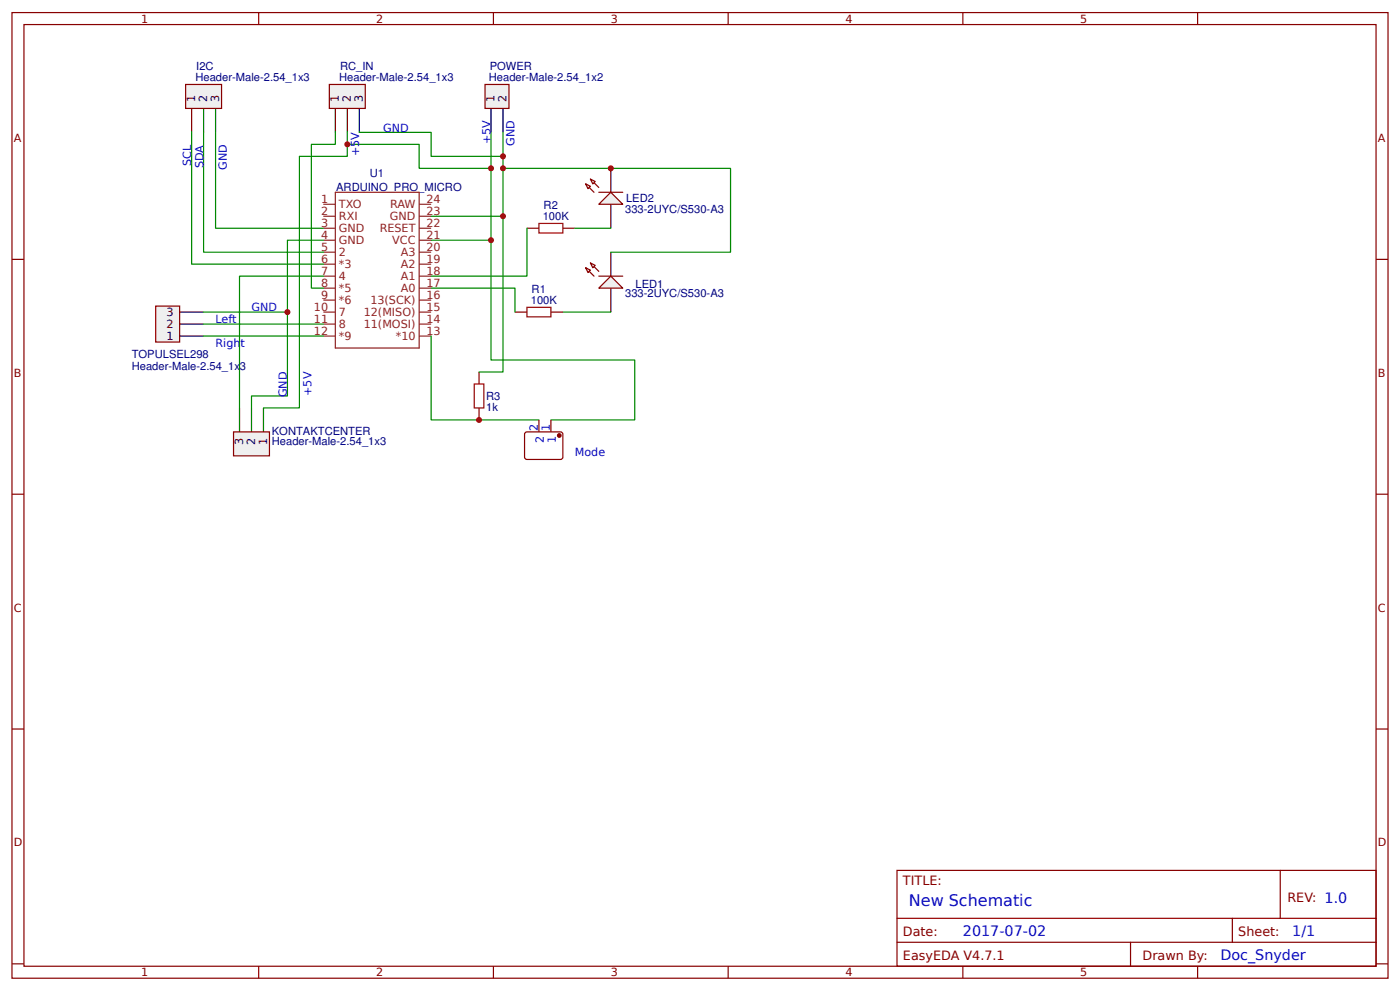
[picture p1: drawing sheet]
<svg xmlns="http://www.w3.org/2000/svg" width="309mm" height="219mm" viewBox="0 0 309 219" stroke-linecap="round" stroke-linejoin="round" font-family="sans-serif">
<g fill="none" stroke="#800" stroke-width=".26">
<path d="M2.6 2.8h304.1v213.2h-304.1zM5.3 5.4h298.7v208h-298.7zM57.1 2.8v2.6M109 2.8v2.6M160.9 2.8v2.6M212.7 2.8v2.6M264.6 2.8v2.6M2.6 57.3h2.7M304 57.3h2.7M2.6 109.1h2.7M304 109.1h2.7M2.6 161h2.7"/>
<path d="M304 161h2.7M198.2 192.2h105.8v21.2h-105.8zM282.8 192.2v10.6M2.6 212.9h2.7M57.1 213.4v2.6M109 213.4v2.6M160.9 213.4v2.6M198.2 202.8h105.8M198.2 208.1h105.8M212.7 213.4v2.6M249.8 208.1v5.3M264.6 213.4v2.6"/>
<path d="M272.3 202.8v5.3M304 212.9h2.7"/>
</g>
<g fill="none" stroke="#8d2323" stroke-width=".26">
<path d="M71.4 55.7h2.7M71.4 58.3h2.7M71.4 53h2.7M71.4 47.8h2.7M71.4 45.1h2.7M71.4 50.4h2.7M74.1 42.5h18.5v34.4h-18.5zM92.6 55.7h2.6M92.6 58.3h2.6M92.6 53h2.6M92.6 47.8h2.6M92.6 45.1h2.6"/>
<path d="M92.6 50.4h2.6M71.4 61h2.7M71.4 63.6h2.7M71.4 66.3h2.7M71.4 68.9h2.7M71.4 71.6h2.7M71.4 74.2h2.7M92.6 61h2.6M92.6 63.6h2.6M92.6 66.3h2.6M92.6 68.9h2.6M92.6 71.6h2.6"/>
<path d="M92.6 74.2h2.6"/>
</g>
<path d="M107.2 18.7h5.2v5.2h-5.2z" fill="#efefef" stroke="#800" stroke-width=".26"/>
<path d="M108.5 23.9v5.3M111.1 23.9v5.3" fill="none" stroke="#000" stroke-width=".26"/>
<path d="M72.8 18.7h7.9v5.2h-7.9z" fill="#efefef" stroke="#800" stroke-width=".26"/>
<path d="M74.1 23.9v5.3M76.7 23.9v5.3M79.4 23.9v5.3" fill="none" stroke="#000" stroke-width=".26"/>
<path d="M119.1 49.3h5.3v2.2h-5.3zM116.4 67.9h5.3v2.1h-5.3z" fill="none" stroke="#a00000" stroke-width=".26"/>
<path d="M116.4 50.4h2.7M124.4 50.4h2.6M113.8 68.9h2.6M121.7 68.9h2.7" fill="none" stroke="#800" stroke-width=".26"/>
<path d="M116.4 50.4v10.6h-21.2M127 50.4h7.9M95.2 63.6h18.6v5.3M124.4 68.9h10.5" fill="none" stroke="#080" stroke-width=".26"/>
<path d="M41 18.7h7.9v5.2h-7.9z" fill="#efefef" stroke="#800" stroke-width=".26"/>
<path d="M42.3 23.9v5.3M45 23.9v5.3M47.6 23.9v5.3" fill="none" stroke="#000" stroke-width=".26"/>
<path d="M42.3 29.2v29.1h29.1M45 29.2v26.5h26.4M74.1 29.2v2.7h-5.3v31.7h2.6" fill="none" stroke="#080" stroke-width=".26"/>
<path d="M34.4 67.6h5.3v7.9h-5.3z" fill="#efefef" stroke="#800" stroke-width=".26"/>
<path d="M134.9 55.7v5.3M39.7 68.9h5.3M39.7 74.2h5.3M39.7 71.6h5.3M134.9 63.6v5.3" fill="none" stroke="#000" stroke-width=".26"/>
<path d="M45 71.6h26.4M95.2 74.2v18.5h23.9" fill="none" stroke="#080" stroke-width=".26"/>
<path d="M132.3 63.6l2.6-2.6 2.7 2.6z" fill="#efefef" stroke="#800" stroke-width=".26"/>
<path d="M129.4 59.1l1.8 1.9M130.4 58.1l1.9 1.8" fill="none" stroke="#800" stroke-width=".26"/>
<g fill="#efefef" stroke="#800" stroke-width=".26">
<path d="M130.4 58.1l1.1 .5-.5 .5z"/>
<path d="M129.4 59.1l1 .6-.5 .5z"/>
</g>
<path d="M132.3 61h5.3" fill="none" stroke="#800" stroke-width=".26"/>
<path d="M134.9 37.2v5.3M134.9 45.1v5.3" fill="none" stroke="#000" stroke-width=".26"/>
<path d="M132.3 45.1l2.6-2.6 2.7 2.6z" fill="#efefef" stroke="#800" stroke-width=".26"/>
<path d="M130.4 39.6l1.9 1.8M129.4 40.6l1.8 1.9" fill="none" stroke="#800" stroke-width=".26"/>
<g fill="#efefef" stroke="#800" stroke-width=".26">
<path d="M130.4 39.6l1.1 .5-.5 .5z"/>
<path d="M129.4 40.6l1 .5-.5 .6z"/>
</g>
<path d="M132.3 42.5h5.3" fill="none" stroke="#800" stroke-width=".26"/>
<path d="M108.5 29.2v23.8h-13.3M111.1 29.2v18.6h-15.9M111.1 37.2h50.3v18.5h-26.5" fill="none" stroke="#080" stroke-width=".26"/>
<circle cx="111.1" cy="37.2" r=".66" fill="#c00"/>
<path d="M76.7 29.2v2.7h15.9v5.3h15.9" fill="none" stroke="#080" stroke-width=".26"/>
<circle cx="108.5" cy="37.2" r=".66" fill="#c00"/>
<path d="M47.6 29.2v21.2h23.8" fill="none" stroke="#080" stroke-width=".26"/>
<circle cx="134.9" cy="37.2" r=".66" fill="#c00"/>
<path d="M79.4 29.2h15.8v5.3h15.9M71.4 53h-7.9v15.9h-18.5" fill="none" stroke="#080" stroke-width=".26"/>
<circle cx="111.1" cy="34.5" r=".66" fill="#c00"/>
<path d="M108.5 53v26.5h31.7v13.2h-18.5M45 74.2h26.4" fill="none" stroke="#080" stroke-width=".26"/>
<circle cx="108.5" cy="53" r=".66" fill="#c00"/>
<path d="M51.6 95.4h7.9v5.3h-7.9z" fill="#efefef" stroke="#800" stroke-width=".26"/>
<path d="M52.9 90.1v5.3M55.6 90.1v5.3M58.2 90.1v5.3" fill="none" stroke="#000" stroke-width=".26"/>
<path d="M63.5 68.9v18.5h-7.9v2.7" fill="none" stroke="#080" stroke-width=".26"/>
<circle cx="63.5" cy="68.9" r=".66" fill="#c00"/>
<path d="M76.7 31.9v2.6h-10.6v55.6h-7.9" fill="none" stroke="#080" stroke-width=".26"/>
<circle cx="76.7" cy="31.9" r=".66" fill="#c00"/>
<path d="M71.4 61h-18.5v29.1" fill="none" stroke="#080" stroke-width=".26"/>
<path d="M104.8 84.8h2.1v5.3h-2.1z" fill="none" stroke="#a00000" stroke-width=".26"/>
<path d="M105.8 82.2v2.6M105.8 90.1v2.6" fill="none" stroke="#800" stroke-width=".26"/>
<circle cx="105.8" cy="92.7" r=".66" fill="#c00"/>
<path d="M111.1 47.8v34.4h-5.3" fill="none" stroke="#080" stroke-width=".26"/>
<circle cx="111.1" cy="47.8" r=".66" fill="#c00"/>
<path d="M116.1 95.5h8l.3 .4-.1 5.3-.5 .3-7.7-.1-.2-.5v-5zM119.1 92.7v2.7M121.7 92.7v2.7" fill="none" stroke="#800" stroke-width=".26"/>
<circle cx="123.6" cy="96.2" r=".4" fill="#800" stroke="#800" stroke-width=".26"/>
<text font-size="3.5" fill="#00f" x="200.8" y="200.2">New Schematic</text>
<g font-size="3.2" fill="#00f">
<text x="212.7" y="206.8">2017-07-02</text>
<text x="285.5" y="206.8">1/1</text>
<text x="269.6" y="212.1">Doc_Snyder</text>
</g>
<g font-size="2.8" fill="#800">
<text x="199.5" y="195.4">TITLE:</text>
<text x="284.4" y="199.1">REV: 1.0</text>
<text x="199.5" y="206.8">Date:</text>
<text x="273.6" y="206.8">Sheet:</text>
<text x="199.5" y="212.1">EasyEDA V4.7.1</text>
<text x="252.4" y="212.1">Drawn By:</text>
</g>
<g font-size="2.5" fill="#800">
<text x="31.2" y="5">1</text>
<text x="83.1" y="5">2</text>
<text x="134.9" y="5">3</text>
<text x="186.8" y="5">4</text>
<text x="238.7" y="5">5</text>
<text x="3" y="31.4">A</text>
<text x="304.4" y="31.4">A</text>
<text x="3" y="83.2">B</text>
<text x="304.4" y="83.2">B</text>
<text x="3" y="135.1">C</text>
<text x="304.4" y="135.1">C</text>
<text x="3" y="186.9">D</text>
<text x="304.4" y="186.9">D</text>
<text x="31.2" y="215.6">1</text>
<text x="83.1" y="215.6">2</text>
<text x="134.9" y="215.6">3</text>
<text x="186.8" y="215.6">4</text>
<text x="238.7" y="215.6">5</text>
</g>
<g font-size="2.5" fill="#000080">
<text x="43.2" y="17.9">Header-Male-2.54_1x3</text>
<text x="43.4" y="15.4">I2C</text>
<text x="74.9" y="17.9">Header-Male-2.54_1x3</text>
<text x="75.1" y="15.4">RC_IN</text>
<text x="108" y="17.9">Header-Male-2.54_1x2</text>
<text x="108.2" y="15.4">POWER</text>
<text x="81.7" y="39.1">U1</text>
<text x="74.3" y="42.1">ARDUINO_PRO_MICRO</text>
<text x="120.1" y="46.1">R2</text>
<text x="138.1" y="47.1">333-2UYC/S530-A3</text>
<text x="138.3" y="44.6">LED2</text>
<text x="119.9" y="48.6">100K</text>
<text x="117.5" y="64.7">R1</text>
<text x="138.1" y="65.6">333-2UYC/S530-A3</text>
<text x="140.4" y="63.5">LED1</text>
<text x="117.3" y="67.1">100K</text>
<text x="29.1" y="81.8">Header-Male-2.54_1x3</text>
<text x="29.1" y="79.1">TOPULSEL298</text>
<text x="107.4" y="88.3">R3</text>
<text x="60.1" y="96">KONTAKTCENTER</text>
<text x="107.4" y="90.7">1k</text>
<text x="60.1" y="98.4">Header-Male-2.54_1x3</text>
</g>
<g font-size="2.5">
<text x="43.1" y="22.6" transform="rotate(-90 43.1 22.6)">1</text>
<text x="45.8" y="22.6" transform="rotate(-90 45.8 22.6)">2</text>
<text x="48.4" y="22.6" transform="rotate(-90 48.4 22.6)">3</text>
<text x="74.9" y="22.6" transform="rotate(-90 74.9 22.6)">1</text>
<text x="77.5" y="22.6" transform="rotate(-90 77.5 22.6)">2</text>
<text x="80.2" y="22.6" transform="rotate(-90 80.2 22.6)">3</text>
<text x="109.3" y="22.6" transform="rotate(-90 109.3 22.6)">1</text>
<text x="111.9" y="22.6" transform="rotate(-90 111.9 22.6)">2</text>
<text x="36.8" y="69.7">3</text>
<text x="36.8" y="75">1</text>
<text x="36.8" y="72.4">2</text>
<text x="53.7" y="98.3" transform="rotate(-90 53.7 98.3)">3</text>
<text x="56.4" y="98.3" transform="rotate(-90 56.4 98.3)">2</text>
<text x="59" y="98.3" transform="rotate(-90 59 98.3)">1</text>
</g>
<g font-size="2.5" fill="#00f">
<text x="84.7" y="29.1">GND</text>
<text x="79.4" y="34.5" transform="rotate(-90 79.4 34.5)">+5V</text>
<text x="108.3" y="31.9" transform="rotate(-90 108.3 31.9)">+5V</text>
<text x="113.6" y="32.1" transform="rotate(-90 113.6 32.1)">GND</text>
<text x="42.2" y="36.6" transform="rotate(-90 42.2 36.6)">SCL</text>
<text x="45" y="37.2" transform="rotate(-90 45 37.2)">SDA</text>
<text x="50.1" y="37.4" transform="rotate(-90 50.1 37.4)">GND</text>
<text x="47.6" y="71.4">Left</text>
<text x="55.6" y="68.8">GND</text>
<text x="47.6" y="76.7">Right</text>
<text x="63.4" y="87.7" transform="rotate(-90 63.4 87.7)">GND</text>
<text x="68.8" y="87.4" transform="rotate(-90 68.8 87.4)">+5V</text>
<text x="118.8" y="95.2" transform="rotate(-90 118.8 95.2)">2</text>
<text x="121.4" y="95.2" transform="rotate(-90 121.4 95.2)">1</text>
<text x="120.1" y="97.9" transform="rotate(-90 120.1 97.9)">2</text>
<text x="122.8" y="97.9" transform="rotate(-90 122.8 97.9)">1</text>
<text x="127" y="100.7">Mode</text>
</g>
<g font-size="2.5" fill="#8d2323">
<text x="70.9" y="47.5">2</text>
<text x="70.9" y="44.8">1</text>
<text x="74.9" y="45.9">TXO</text>
<text x="86.2" y="45.9">RAW</text>
<text x="94.2" y="47.5">23</text>
<text x="94.2" y="44.8">24</text>
<text x="70.9" y="52.8">4</text>
<text x="70.9" y="50.1">3</text>
<text x="74.9" y="53.8">GND</text>
<text x="74.9" y="51.2">GND</text>
<text x="74.9" y="48.6">RXI</text>
<text x="83.9" y="51.2">RESET</text>
<text x="86.1" y="48.6">GND</text>
<text x="86.7" y="53.8">VCC</text>
<text x="94.2" y="50.1">22</text>
<text x="94.2" y="52.8">21</text>
<text x="70.9" y="55.4">5</text>
<text x="70.9" y="58.1">6</text>
<text x="74.9" y="56.5">2</text>
<text x="74.9" y="59.1">*3</text>
<text x="88.5" y="59.1">A2</text>
<text x="88.5" y="56.5">A3</text>
<text x="94.2" y="58.1">19</text>
<text x="94.2" y="55.4">20</text>
<text x="70.9" y="60.7">7</text>
<text x="70.9" y="63.4">8</text>
<text x="74.9" y="61.8">4</text>
<text x="74.9" y="64.4">*5</text>
<text x="88.5" y="64.4">A0</text>
<text x="88.5" y="61.8">A1</text>
<text x="94.2" y="63.4">17</text>
<text x="94.2" y="60.7">18</text>
<text x="69.4" y="68.7">10</text>
<text x="69.4" y="71.3">11</text>
<text x="70.9" y="66">9</text>
<text x="74.9" y="67.1">*6</text>
<text x="74.9" y="69.7">7</text>
<text x="80.4" y="69.7">12(MISO)</text>
<text x="81.8" y="67.1">13(SCK)</text>
<text x="94.2" y="71.3">14</text>
<text x="94.2" y="68.7">15</text>
<text x="94.2" y="66">16</text>
<text x="69.4" y="74">12</text>
<text x="74.9" y="72.4">8</text>
<text x="74.9" y="75">*9</text>
<text x="80.4" y="72.4">11(MOSI)</text>
<text x="87.4" y="75">*10</text>
<text x="94.2" y="74">13</text>
</g>
</svg>
